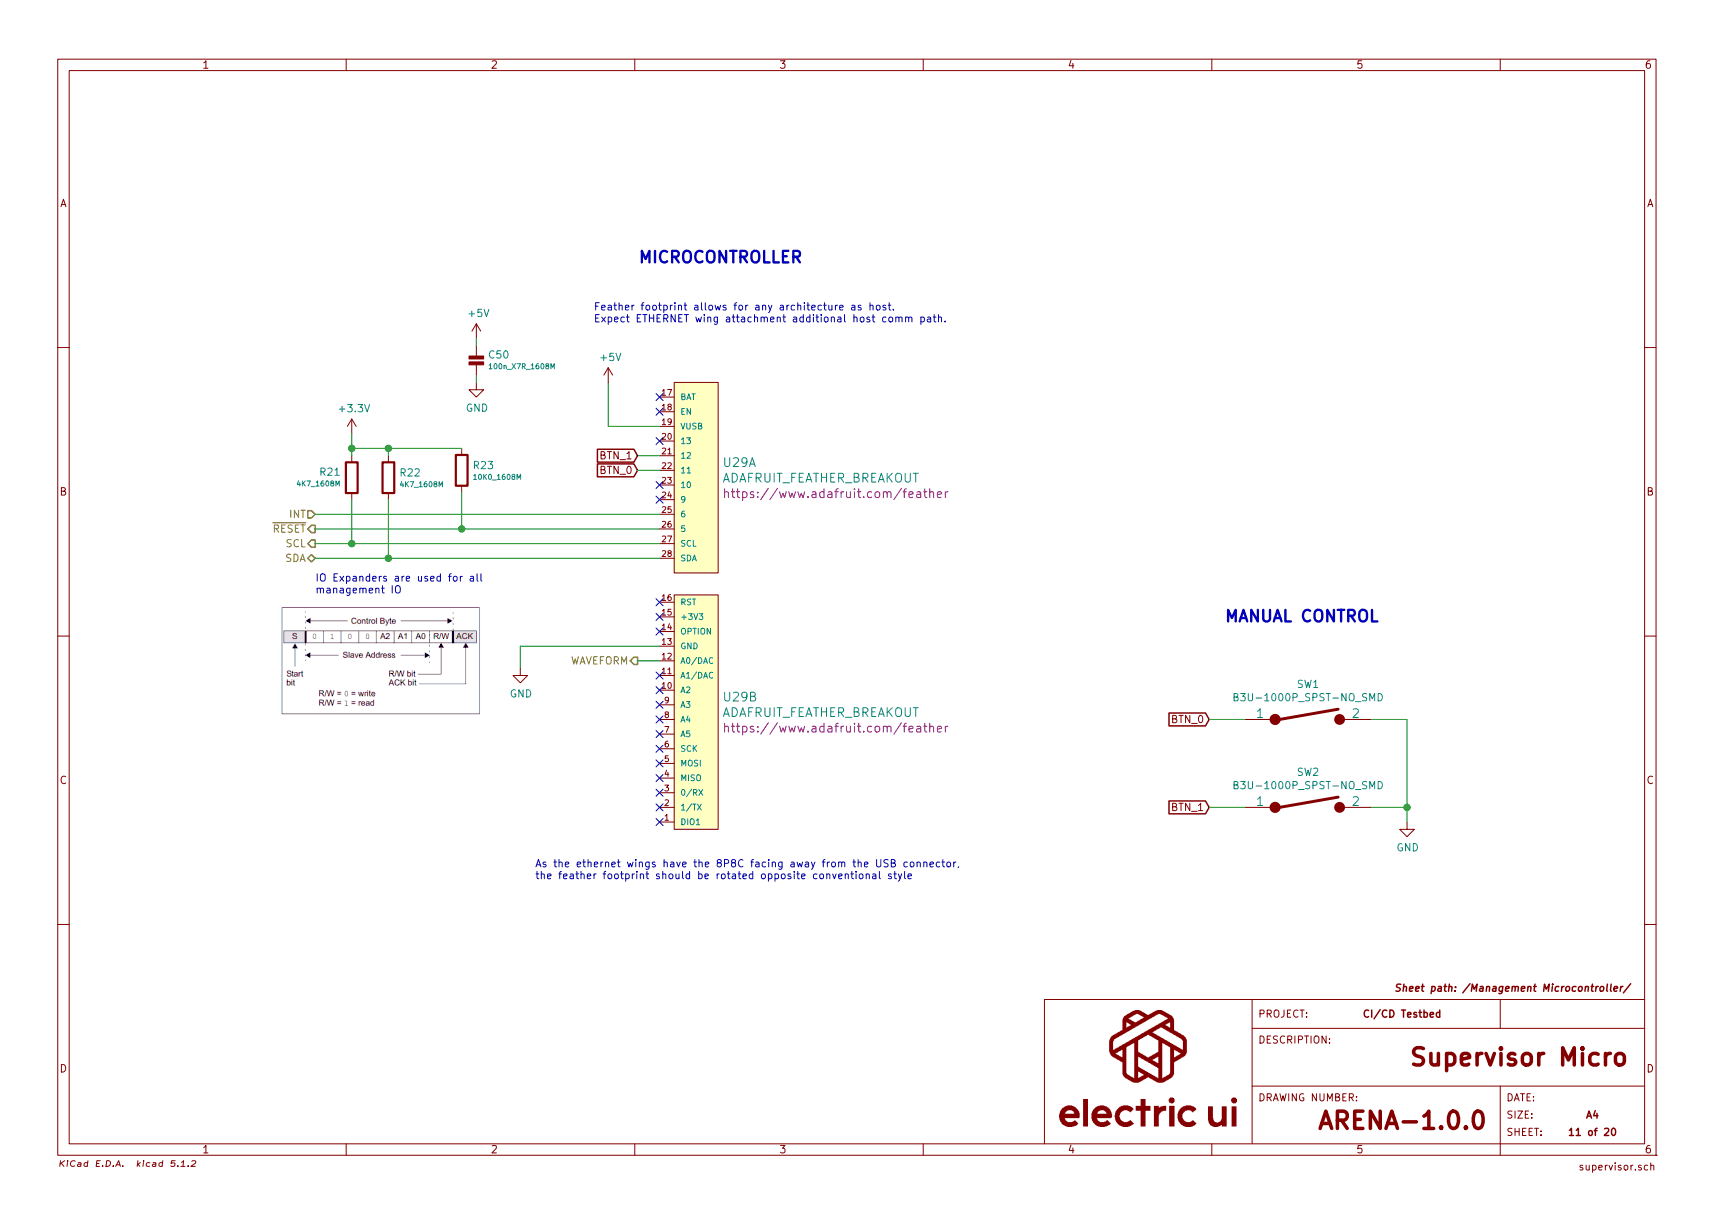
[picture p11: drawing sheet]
EESchema Schematic File Version 4
LIBS:hardware-cache
EELAYER 29 0
EELAYER END
$Descr A4 11693 8268
encoding utf-8
Sheet 11 20
Title "Supervisor Micro"
Date ""
Rev "1.0.0"
Comp ""
Comment1 "CI/CD Testbed"
Comment2 "ARENA"
Comment3 ""
Comment4 ""
$EndDescr
$Comp
L appli_connector:ADAFRUIT_FEATHER_BREAKOUT U29
U 1 1
P 4750 3250
F 0 "U29" H 4928 3356 60  0000 L CNN
F 1 "ADAFRUIT_FEATHER_BREAKOUT" H 4928 3250 60  0000 L CNN
F 2 "Applidyne_Connector:ADAFRUIT_FEATHER" H 4750 2350 60  0001 C CNN
F 3 "https://www.adafruit.com/feather" H 4928 3144 60  0000 L CNN
	1    4750 3250
	1    0    0    -1  
$EndComp
$Comp
L appli_connector:ADAFRUIT_FEATHER_BREAKOUT U29
U 2 1
P 4750 4850
F 0 "U29" H 4928 4956 60  0000 L CNN
F 1 "ADAFRUIT_FEATHER_BREAKOUT" H 4928 4850 60  0000 L CNN
F 2 "Applidyne_Connector:ADAFRUIT_FEATHER" H 4750 3950 60  0001 C CNN
F 3 "https://www.adafruit.com/feather" H 4928 4744 60  0000 L CNN
	2    4750 4850
	1    0    0    -1  
$EndComp
Text HLabel 2150 3700 0    50   Output ~ 0
SCL
Text HLabel 2150 3800 0    50   BiDi ~ 0
SDA
Text HLabel 2150 3600 0    50   Output ~ 0
~RESET
Text HLabel 2150 3500 0    50   Input ~ 0
INT
Text Notes 2150 4050 0    50   ~ 0
IO Expanders are used for all\nmanagement IO
Text Notes 4350 1800 0    79   ~ 16
MICROCONTROLLER
Text Notes 4050 2200 0    50   ~ 0
Feather footprint allows for any architecture as host.\nExpect ETHERNET wing attachment additional host comm path.
$Comp
L appli_resistor:4K7_1608M R22
U 1 1
P 2650 3100
F 0 "R22" H 2723 2985 50  0000 L CNN
F 1 "4K7_1608M" H 2723 2905 35  0000 L CNN
F 2 "Applidyne_Resistor:RESC1608X50N" V 2760 2950 20  0001 C CNN
F 3 "http://www.farnell.com/datasheets/1788326.pdf" V 2785 2950 20  0001 C CNN
F 4 "MULTICOMP" V 2835 2950 20  0001 C CNN "manf"
F 5 "MC0063W060354K7" V 2860 2950 20  0001 C CNN "manf#"
F 6 "Element14" V 2885 2950 20  0001 C CNN "Supplier"
F 7 "9332154" V 2910 2950 20  0001 C CNN "Supplier Part No"
F 8 "http://au.element14.com/multicomp/mc0063w060354k7/res-thick-film-4k7-5-0-063w-0603/dp/9332154" V 2935 2950 20  0001 C CNN "Supplier URL"
F 9 "0.024" V 2960 2950 20  0001 C CNN "Supplier Price"
F 10 "1" V 2985 2950 20  0001 C CNN "Supplier Price Break"
	1    2650 3100
	1    0    0    -1  
$EndComp
$Comp
L appli_resistor:4K7_1608M R21
U 1 1
P 2400 3400
F 0 "R21" H 2327 3215 50  0000 R CNN
F 1 "4K7_1608M" H 2327 3295 35  0000 R CNN
F 2 "Applidyne_Resistor:RESC1608X50N" V 2510 3250 20  0001 C CNN
F 3 "http://www.farnell.com/datasheets/1788326.pdf" V 2535 3250 20  0001 C CNN
F 4 "MULTICOMP" V 2585 3250 20  0001 C CNN "manf"
F 5 "MC0063W060354K7" V 2610 3250 20  0001 C CNN "manf#"
F 6 "Element14" V 2635 3250 20  0001 C CNN "Supplier"
F 7 "9332154" V 2660 3250 20  0001 C CNN "Supplier Part No"
F 8 "http://au.element14.com/multicomp/mc0063w060354k7/res-thick-film-4k7-5-0-063w-0603/dp/9332154" V 2685 3250 20  0001 C CNN "Supplier URL"
F 9 "0.024" V 2710 3250 20  0001 C CNN "Supplier Price"
F 10 "1" V 2735 3250 20  0001 C CNN "Supplier Price Break"
	1    2400 3400
	1    0    0    1   
$EndComp
Wire Wire Line
	2400 3100 2400 3050
$Comp
L appli_power:+3.3V #PWR0100
U 1 1
P 2400 2950
F 0 "#PWR0100" H 2400 2800 50  0001 C CNN
F 1 "+3.3V" H 2415 3123 50  0000 C CNN
F 2 "" H 2400 2950 50  0001 C CNN
F 3 "" H 2400 2950 50  0001 C CNN
	1    2400 2950
	1    0    0    -1  
$EndComp
Wire Wire Line
	4500 3800 2650 3800
Wire Wire Line
	4500 3700 2400 3700
Wire Wire Line
	2400 3400 2400 3700
Connection ~ 2400 3700
Wire Wire Line
	2400 3700 2150 3700
Wire Wire Line
	2650 3400 2650 3800
Connection ~ 2650 3800
Wire Wire Line
	2650 3800 2150 3800
$Comp
L appli_resistor:10K0_1608M R23
U 1 1
P 3150 3050
F 0 "R23" H 3223 2935 50  0000 L CNN
F 1 "10K0_1608M" H 3223 2855 35  0000 L CNN
F 2 "Applidyne_Resistor:RESC1608X50N" V 3260 2900 20  0001 C CNN
F 3 "http://www.farnell.com/datasheets/1723233.pdf" V 3285 2900 20  0001 C CNN
F 4 "TE CONNECTIVITY" V 3335 2900 20  0001 C CNN "manf"
F 5 "CRGH0603F10K" V 3360 2900 20  0001 C CNN "manf#"
F 6 "Element14" V 3385 2900 20  0001 C CNN "Supplier"
F 7 "2332016" V 3410 2900 20  0001 C CNN "Supplier Part No"
F 8 "http://au.element14.com/te-connectivity/crgh0603f10k/resistor-power-10k-0-2w-1-0603/dp/2332016" V 3435 2900 20  0001 C CNN "Supplier URL"
F 9 "0.02" V 3460 2900 20  0001 C CNN "Supplier Price"
F 10 "10" V 3485 2900 20  0001 C CNN "Supplier Price Break"
	1    3150 3050
	1    0    0    -1  
$EndComp
Wire Wire Line
	2150 3600 3150 3600
Wire Wire Line
	3150 3350 3150 3600
Connection ~ 3150 3600
Wire Wire Line
	3150 3600 4500 3600
Wire Wire Line
	3150 3050 2650 3050
Connection ~ 2400 3050
Wire Wire Line
	2400 3050 2400 2950
Wire Wire Line
	2650 3100 2650 3050
Connection ~ 2650 3050
Wire Wire Line
	2650 3050 2400 3050
Wire Wire Line
	2150 3500 4500 3500
Wire Wire Line
	4500 2900 4150 2900
Wire Wire Line
	4150 2900 4150 2600
$Comp
L appli_power:+5V #PWR0102
U 1 1
P 4150 2600
F 0 "#PWR0102" H 4150 2450 50  0001 C CNN
F 1 "+5V" H 4165 2773 50  0000 C CNN
F 2 "" H 4150 2600 60  0000 C CNN
F 3 "" H 4150 2600 60  0000 C CNN
	1    4150 2600
	1    0    0    -1  
$EndComp
Text Notes 8350 4250 0    79   ~ 16
MANUAL CONTROL
Text GLabel 8250 5500 0    50   Input ~ 0
BTN_1
Wire Wire Line
	4500 4400 3550 4400
Wire Wire Line
	3550 4400 3550 4550
$Comp
L appli_power:GND #PWR0101
U 1 1
P 3550 4550
F 0 "#PWR0101" H 3550 4300 50  0001 C CNN
F 1 "GND" H 3555 4377 50  0000 C CNN
F 2 "" H 3550 4550 50  0001 C CNN
F 3 "" H 3550 4550 50  0001 C CNN
	1    3550 4550
	1    0    0    -1  
$EndComp
NoConn ~ 4500 5600
NoConn ~ 4500 5300
NoConn ~ 4500 5200
NoConn ~ 4500 5100
NoConn ~ 4500 3300
Text HLabel 4350 4500 0    50   Output ~ 0
WAVEFORM
Wire Wire Line
	4350 4500 4500 4500
$Comp
L appli_capacitor:100n_X7R_1608M C50
U 1 1
P 3250 2550
F 0 "C50" H 3172 2415 50  0000 R CNN
F 1 "100n_X7R_1608M" H 3172 2495 35  0000 R CNN
F 2 "Applidyne_Capacitor:CAPC1608X90N" V 3365 2450 20  0001 C CNN
F 3 "http://www.farnell.com/datasheets/1732728.pdf" V 3390 2450 20  0001 C CNN
F 4 "KEMET" V 3440 2450 20  0001 C CNN "manf"
F 5 "C0603C104K5RACAUTO" V 3465 2450 20  0001 C CNN "manf#"
F 6 "Element14" V 3490 2450 20  0001 C CNN "Supplier"
F 7 "2070398" V 3515 2450 20  0001 C CNN "Supplier Part No"
F 8 "http://au.element14.com/kemet/c0603c104k5racauto/cap-mlcc-x7r-100nf-50v-0603/dp/2070398" V 3540 2450 20  0001 C CNN "Supplier URL"
F 9 "0.011" V 3565 2450 20  0001 C CNN "Supplier Price"
F 10 "1" V 3590 2450 20  0001 C CNN "Supplier Price Break"
	1    3250 2550
	-1   0    0    1   
$EndComp
$Comp
L appli_power:+5V #PWR0179
U 1 1
P 3250 2300
F 0 "#PWR0179" H 3250 2150 50  0001 C CNN
F 1 "+5V" H 3265 2473 50  0000 C CNN
F 2 "" H 3250 2300 60  0000 C CNN
F 3 "" H 3250 2300 60  0000 C CNN
	1    3250 2300
	1    0    0    -1  
$EndComp
$Comp
L appli_power:GND #PWR0182
U 1 1
P 3250 2600
F 0 "#PWR0182" H 3250 2350 50  0001 C CNN
F 1 "GND" H 3255 2427 50  0000 C CNN
F 2 "" H 3250 2600 50  0001 C CNN
F 3 "" H 3250 2600 50  0001 C CNN
	1    3250 2600
	1    0    0    -1  
$EndComp
Wire Wire Line
	3250 2600 3250 2550
Wire Wire Line
	3250 2350 3250 2300
Text GLabel 4350 3200 0    50   Input ~ 0
BTN_0
Text GLabel 4350 3100 0    50   Input ~ 0
BTN_1
Text GLabel 8250 4900 0    50   Input ~ 0
BTN_0
Wire Wire Line
	4350 3200 4500 3200
Wire Wire Line
	4500 3100 4350 3100
Wire Wire Line
	8250 5500 8500 5500
Wire Wire Line
	8500 4900 8250 4900
Wire Wire Line
	9350 4900 9600 4900
Wire Wire Line
	9350 5500 9600 5500
NoConn ~ 4500 4100
NoConn ~ 4500 4200
NoConn ~ 4500 4300
NoConn ~ 4500 3000
NoConn ~ 4500 2800
NoConn ~ 4500 2700
NoConn ~ 4500 3400
$Comp
L appli_power:GND #PWR0186
U 1 1
P 9600 5600
F 0 "#PWR0186" H 9600 5350 50  0001 C CNN
F 1 "GND" H 9605 5427 50  0000 C CNN
F 2 "" H 9600 5600 50  0001 C CNN
F 3 "" H 9600 5600 50  0001 C CNN
	1    9600 5600
	1    0    0    -1  
$EndComp
Wire Wire Line
	9600 5600 9600 5500
Connection ~ 9600 5500
Wire Wire Line
	9600 5500 9600 4900
Text Notes 3650 6000 0    50   ~ 0
As the ethernet wings have the 8P8C facing away from the USB connector,\nthe feather footprint should be rotated opposite conventional style
$Comp
L appli_switch:B3U-1000P_SPST-NO_SMD SW1
U 1 1
P 8900 4900
F 0 "SW1" H 8925 5142 50  0000 C CNN
F 1 "B3U-1000P_SPST-NO_SMD" H 8925 5051 50  0000 C CNN
F 2 "Applidyne_Switch:B3U-1000P" H 8900 4660 20  0001 C CNN
F 3 "http://www.farnell.com/datasheets/2082411.pdf" H 8900 4635 20  0001 C CNN
F 4 "OMRON" H 8900 4585 20  0001 C CNN "manf"
F 5 "B3U-1000P" H 8900 4560 20  0001 C CNN "manf#"
F 6 "Element 14" H 8900 4535 20  0001 C CNN "Supplier"
F 7 "1333652" H 8900 4510 20  0001 C CNN "Supplier Part No"
F 8 "http://au.element14.com/omron-electronic-components/b3u-1000p/switch-spst-no-0-05a-12v-smd/dp/1333652" H 8900 4485 20  0001 C CNN "Supplier URL"
F 9 "0.546" H 8900 4460 20  0001 C CNN "Supplier Price"
F 10 "5" H 8900 4435 20  0001 C CNN "Supplier Price Break"
	1    8900 4900
	1    0    0    -1  
$EndComp
$Comp
L appli_switch:B3U-1000P_SPST-NO_SMD SW2
U 1 1
P 8900 5500
F 0 "SW2" H 8925 5742 50  0000 C CNN
F 1 "B3U-1000P_SPST-NO_SMD" H 8925 5651 50  0000 C CNN
F 2 "Applidyne_Switch:B3U-1000P" H 8900 5260 20  0001 C CNN
F 3 "http://www.farnell.com/datasheets/2082411.pdf" H 8900 5235 20  0001 C CNN
F 4 "OMRON" H 8900 5185 20  0001 C CNN "manf"
F 5 "B3U-1000P" H 8900 5160 20  0001 C CNN "manf#"
F 6 "Element 14" H 8900 5135 20  0001 C CNN "Supplier"
F 7 "1333652" H 8900 5110 20  0001 C CNN "Supplier Part No"
F 8 "http://au.element14.com/omron-electronic-components/b3u-1000p/switch-spst-no-0-05a-12v-smd/dp/1333652" H 8900 5085 20  0001 C CNN "Supplier URL"
F 9 "0.546" H 8900 5060 20  0001 C CNN "Supplier Price"
F 10 "5" H 8900 5035 20  0001 C CNN "Supplier Price Break"
	1    8900 5500
	1    0    0    -1  
$EndComp
NoConn ~ 4500 4600
NoConn ~ 4500 4700
NoConn ~ 4500 4800
NoConn ~ 4500 4900
NoConn ~ 4500 5000
NoConn ~ 4500 5400
NoConn ~ 4500 5500
$EndSCHEMATC
